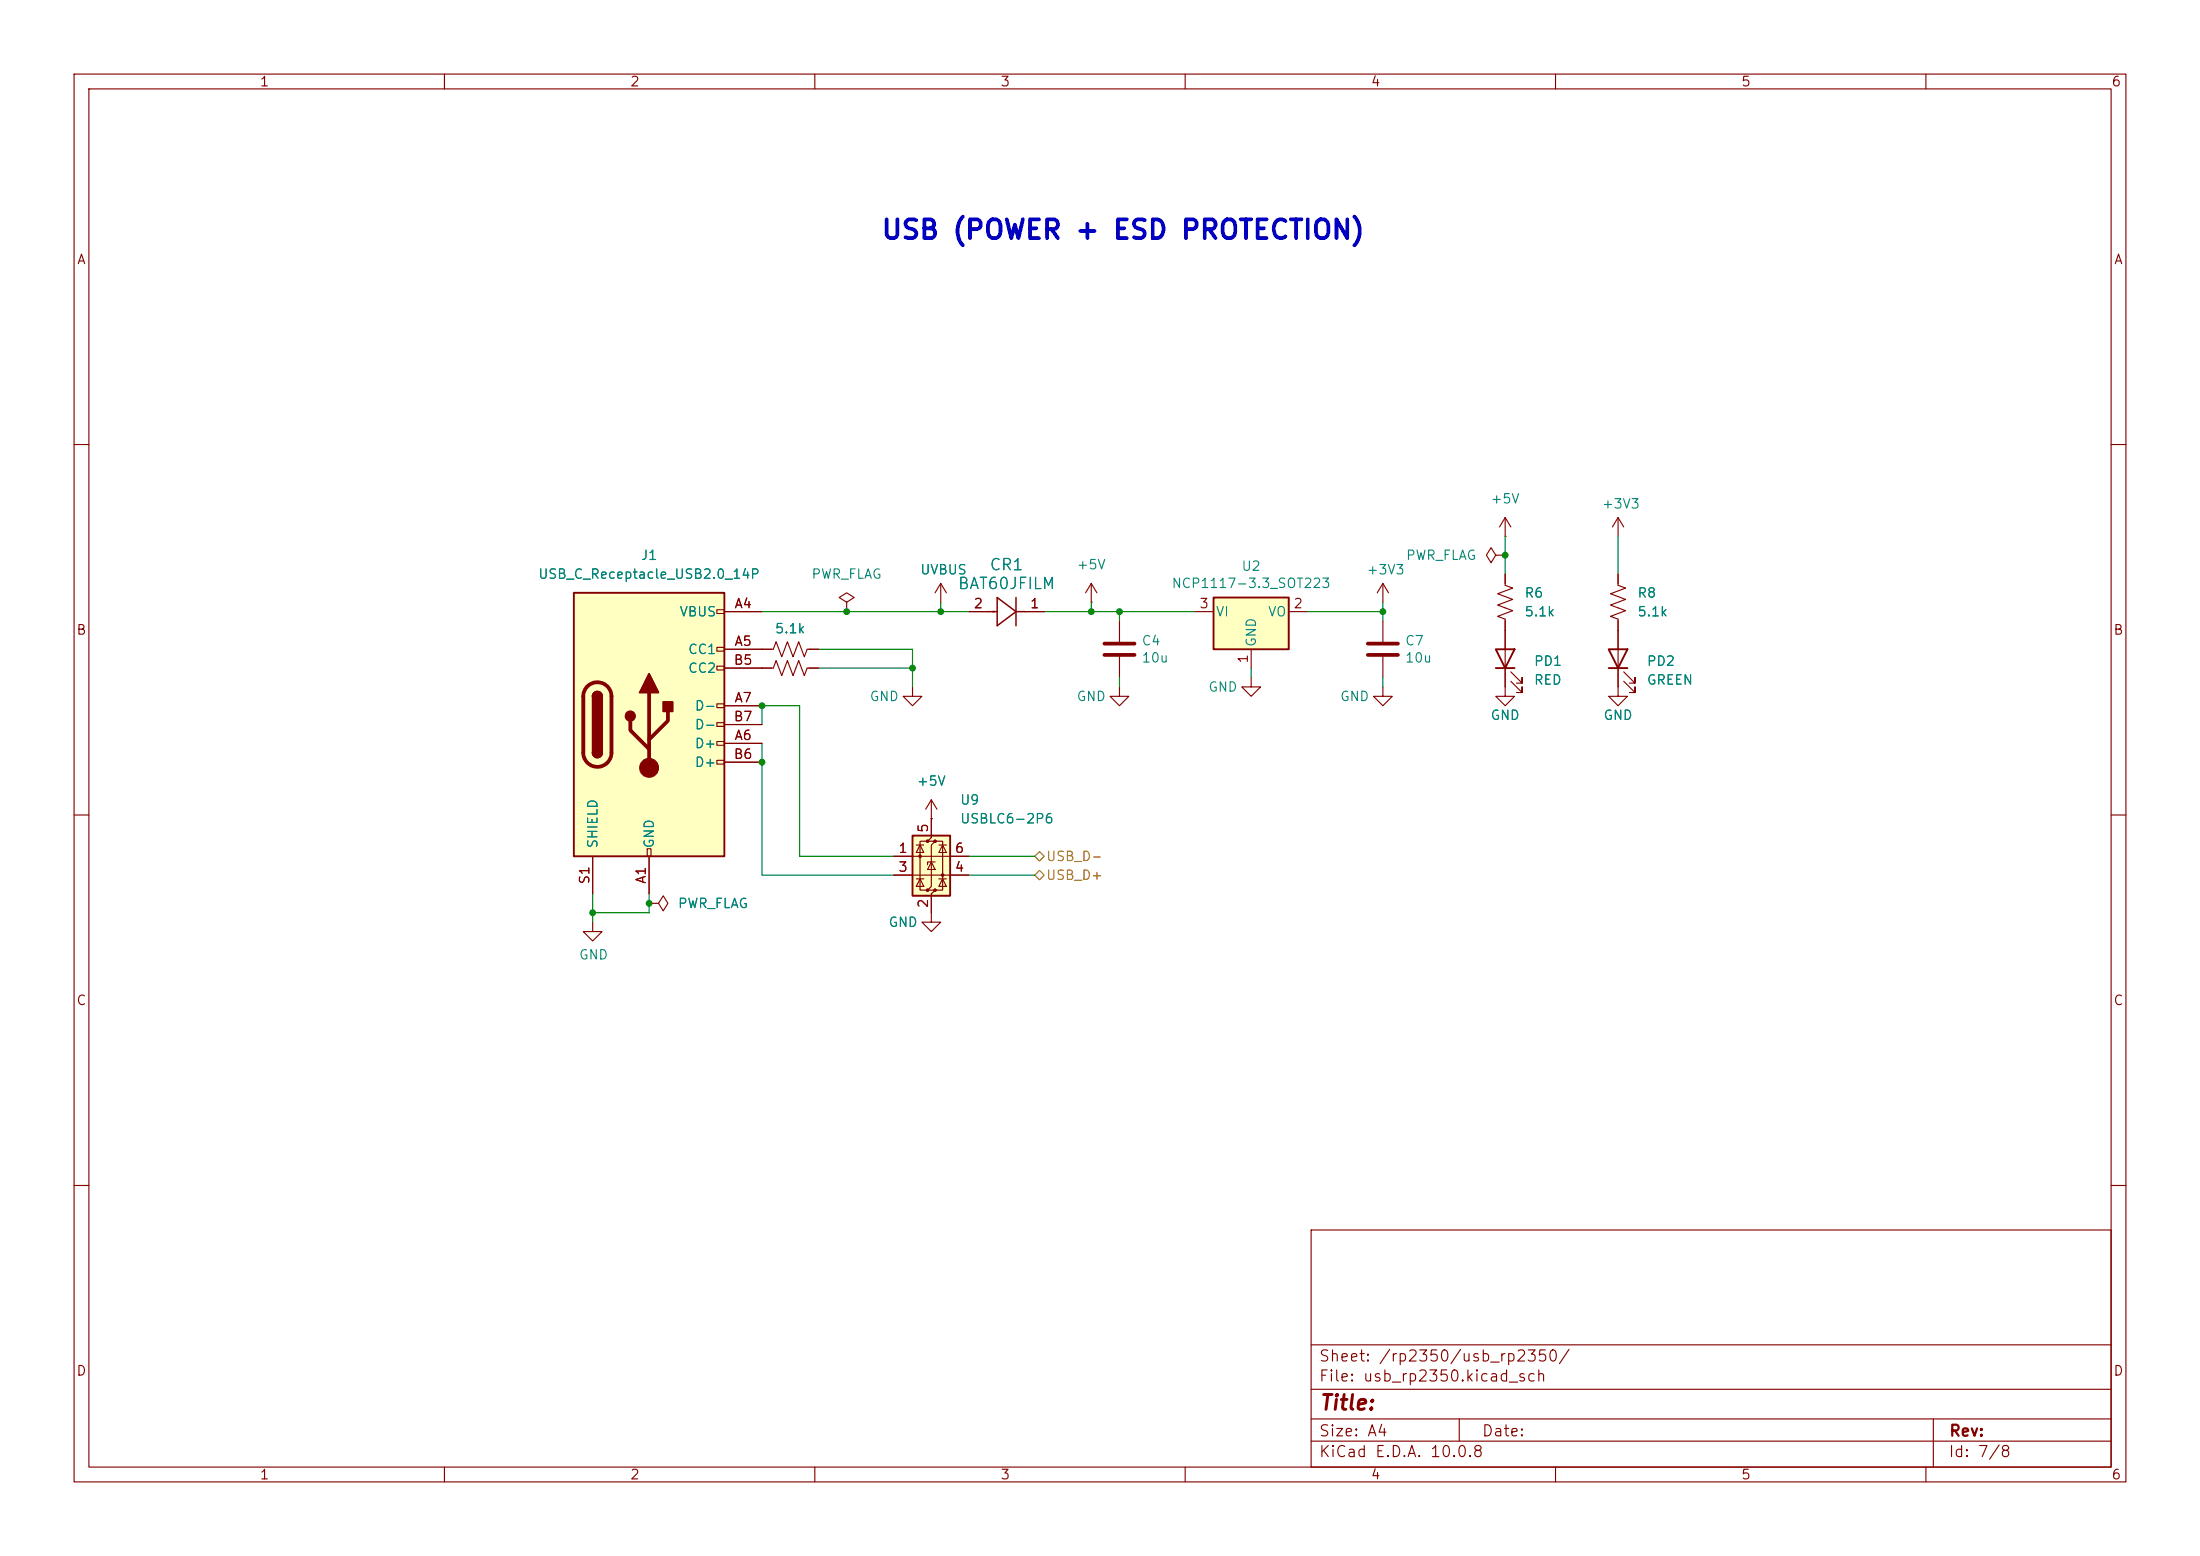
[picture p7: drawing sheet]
<svg xmlns="http://www.w3.org/2000/svg" width="297mm" height="210mm" viewBox="0 0 297 210" stroke-linecap="round" stroke-linejoin="round" font-family="sans-serif">
<g fill="none" stroke="#840000" stroke-width=".15">
<path d="M10 10h277v190h-277zM12 12h273v186h-273zM60 10v2M110 10v2M160 10v2M210 10v2M260 10v2M10 60h2M127 78.7l-.8 1.3M127 78.7l.8 1.3M127 78.7v2.6M147.3 78.7l-.7 1.3"/>
<path d="M147.3 78.7l.8 1.3M147.3 78.7v2.6M203.2 77.5v1.5l1 .4-2 .7 2 .8-2 .8 2 .7-2 .8 1 .4v10.4h1.3l-1.3 1.3-1.3-1.3h1.3M285 60h2M102.9 87.6h1.5l.4-1 .7 2 .8-2 .8 2 .7-2 .8 2 .4-1h1.5M102.9 90.2h1.5l.4-1 .7 2 .8-2 .8 2 .7-2 .8 2 .4-1h1.5M114.3 81.3l1-.7-1-.6-1 .6 1 .7v1.3M114.3 82.6h.1M123.2 92.7v1.3h1.3l-1.3 1.3-1.3-1.3h1.3M130.8 82.6h2.5M138.4 82.6h2.6M147.3 81.3h.1"/>
<path d="M151.1 92.7v1.3h1.3l-1.3 1.3-1.2-1.3h1.2M151.1 83.8v2.8M151.1 88.6v2.8M186.7 92.7v1.3h1.3l-1.3 1.3-1.3-1.3h1.3M186.7 83.8v2.8M186.7 88.6v2.8M204 91.9l1.5 1.6v-.8v.8h-.8M204 90.7l1.5 1.5v-.8v.8h-.8M218.4 92.7v1.3h1.3l-1.3 1.3-1.2-1.3h1.2M10 110h2M125.7 110.5h.1M125.7 108l-.7 1.2"/>
<path d="M125.7 108l.8 1.2M125.7 108v2.5M285 110h2M80 124.5v1.2h1.3l-1.3 1.3-1.3-1.3h1.3M125.7 123.2v1.3h1.3l-1.3 1.2-1.2-1.2h1.2M10 160h2M177 166h108v32h-108zM285 160h2M60 198v2M110 198v2M160 198v2M177 194.5h108"/>
<path d="M177 191.5h108M177 187.5h108M177 181.5h108M197 191.5v3M210 198v2M260 198v2M261 191.5v6.5"/>
</g>
<path d="M149.1 86.9h4.1M149.1 88.4h4.1M184.7 86.9h4M184.7 88.4h4" fill="none" stroke="#840000" stroke-width=".51"/>
<path d="M201.9 87.6h2.6l-1.3 2.6zM201.9 90.2h2.6" fill="none" stroke="#840000" stroke-width=".25"/>
<path d="M133.3 82.6h1.3M134.6 80.6l2.6 2-2.6 1.9zM137.2 82.6h1.2M137.2 80.6v3.9" fill="none" stroke="#840000" stroke-width=".2"/>
<path d="M77.5 80h20.3v35.6h-20.3z" fill="#ffffc2"/>
<g fill="none" stroke="#840000" stroke-width=".15">
<path d="M96.8 82.3h1v.5h-1zM96.8 87.4h1v.5h-1zM96.8 89.9h1v.5h-1zM96.8 95h1v.5h-1zM96.8 97.5h1v.5h-1zM97.8 82.6h5.1M97.8 87.6h5.1M97.8 95.3h5.1M97.8 90.2h5.1M97.8 97.8h5.1M80 115.6v5.1M87.4 114.6h.5v1h-.5z"/>
<path d="M87.6 115.6v5.1M96.8 100.1h1v.5h-1zM96.8 102.6h1v.5h-1zM97.8 100.3h5.1M97.8 102.9h5.1M87.6 121.9h1.3l.6-1 .7 1-.7 1-.6-1M87.6 121.9h.1"/>
</g>
<path d="M77.5 80h20.3v35.6h-20.3zM80 94a.64 .64 0 0 1 .6-.7 .64 .64 0 0 1 .7 .7M80 101.6a.64 .64 0 0 0 .6 .6 .64 .64 0 0 0 .7-.6" fill="none" stroke="#840000" stroke-width=".25"/>
<path d="M79.3 92.6a1.9 1.9 0 0 1 2.1-.4 1.9 1.9 0 0 1 1.1 1.8v7.6a1.91 1.91 0 0 1-1.9 1.9 1.91 1.91 0 0 1-1.9-1.9v-7.6a1.9 1.9 0 0 1 .6-1.4zM85.1 97.3v1.3l2.5 2.5M87.6 93.5v10.1M90.2 96v1.3l-2.6 2.5" fill="none" stroke="#840000" stroke-width=".51"/>
<g fill="#840000" stroke="#840000" stroke-width=".25">
<path d="M80 94h1.3v7.6h-1.3z"/>
<path d="M80.2 93.5a.64 .64 0 0 1 .7-.1 .64 .64 0 0 1 .4 .6h-1.3z"/>
<path d="M80 101.6h1.3a.64 .64 0 0 1-.7 .6 .64 .64 0 0 1-.6-.6z"/>
<path d="M87.6 90.9l1.3 2.6h-2.5z"/>
<path d="M89.5 94.7h1.3v1.3h-1.3z"/>
<circle cx="85.1" cy="96.6" r=".63"/>
</g>
<circle cx="87.6" cy="103.6" r="1.27" fill="#840000" stroke="#840000" stroke-width=".15"/>
<path d="M123.2 112.8h5.1v8.1h-5.1z" fill="#ffffc2"/>
<g fill="#840000">
<circle cx="124.2" cy="115.6" r=".25"/>
<circle cx="125.2" cy="113.5" r=".25"/>
<circle cx="125.2" cy="120.1" r=".25"/>
<circle cx="126.2" cy="113.5" r=".25"/>
<circle cx="126.2" cy="120.1" r=".25"/>
<circle cx="127.3" cy="118.1" r=".25"/>
</g>
<g fill="none" stroke="#840000" stroke-width=".15">
<path d="M168.9 91.4v1.3h1.3l-1.3 1.3-1.3-1.3h1.3M120.6 115.6h10.2M120.6 118.1h10.2M123.7 118.6h1M123.7 114h1M124.2 114l.5 1.1h-1zM124.2 118.6l.5 1h-1zM125.2 113.5h-1v6.6h1M125.7 110.5v2.5l-.5 .5h1l-.5 .5v5.6l-.5 .5h1l-.5 .6v2.5M125.7 116.3l.5 1h-1zM126.2 116.3h-1v.4M126.2 113.5h1.1v6.6h-1.1"/>
<path d="M126.7 118.6h1.1M126.7 114h1.1M127.3 114l.5 1.1h-1.1zM127.3 118.6l.5 1h-1.1z"/>
</g>
<path d="M123.2 112.8h5.1v8.1h-5.1z" fill="none" stroke="#840000" stroke-width=".25"/>
<path d="M163.8 80.6h10.2v7h-10.2z" fill="#ffffc2"/>
<path d="M163.8 80.6h10.2v7h-10.2zM217.2 87.6h2.5l-1.3 2.6zM217.2 90.2h2.5" fill="none" stroke="#840000" stroke-width=".25"/>
<g fill="none" stroke="#840000" stroke-width=".15">
<path d="M186.7 78.7l-.8 1.3M186.7 78.7l.8 1.3M186.7 78.7v2.6M201.9 74.9l-.6-1-.6 1 .6 1 .6-1h1.3M203.2 72.4h.1M203.2 74.9h.1M203.2 69.9l-.8 1.2M203.2 69.9l.8 1.2M203.2 69.9v2.5M203.2 77.5v1.2M218.4 77.5v1.5l1.1 .4-2.1 .7 2.1 .8-2.1 .8 2.1 .7-2.1 .8 1 .4v9.1M218.4 69.9v2.5"/>
<path d="M218.4 69.9l-.7 1.2M218.4 69.9l.8 1.2M97.8 82.6h5.1M97.8 87.6h6.3M97.8 95.3h5.1M97.8 90.2h6.3M97.8 97.8h5.1M109.2 87.6h1.3M109.2 90.2h1.3M130.8 82.6h2.5M138.4 82.6h2.6M161.3 82.6h2.5"/>
<path d="M168.9 87.6v2.6M174 82.6h2.5M203.2 83.8v3.8M203.2 90.2v2.5M219.2 91.9l1.5 1.6v-.8v.8h-.7M219.2 90.7l1.5 1.5v-.8v.8h-.7M80 115.6v5.1M87.6 115.6v5.1M97.8 100.3h5.1M97.8 102.9h5.1M120.6 115.6h2.6M120.6 118.1h2.6"/>
<path d="M125.7 110.5h.1M125.7 110.5v2.5M128.3 115.6h2.5M128.3 118.1h2.5M87.6 121.9h.1M125.7 120.7v2.5"/>
</g>
<path d="M139.7 115.6l.6-.7 .7 .7-.7 .6zM139.7 118.1l.6-.6 .7 .6-.7 .6z" fill="none" stroke="#848400" stroke-width=".15"/>
<g fill="none" stroke="#008400" stroke-width=".15">
<path d="M203.2 72.4v5.1M218.4 72.4v5.1M102.9 97.8v-2.5h5v20.3h12.7M102.9 82.6h27.9M110.5 87.6h12.7v5.1M110.5 90.2h12.7M127 81.3v1.3M141 82.6h20.3M147.3 81.3v1.3M151.1 82.6v1.2M151.1 91.4v1.3M168.9 90.2v1.2"/>
<path d="M176.5 82.6h10.2M186.7 81.3v2.5M186.7 91.4v1.3M102.9 100.3v17.8h17.7M130.8 118.1h8.9M130.8 115.6h8.9M80 120.7v3.8M87.6 120.7v2.5h-7.6"/>
</g>
<g fill="#008400">
<circle cx="127" cy="82.6" r=".46"/>
<circle cx="203.2" cy="74.9" r=".46"/>
<circle cx="151.1" cy="82.6" r=".46"/>
<circle cx="147.3" cy="82.6" r=".46"/>
<circle cx="186.7" cy="82.6" r=".46"/>
<circle cx="102.9" cy="102.9" r=".46"/>
<circle cx="87.6" cy="121.9" r=".46"/>
<circle cx="114.3" cy="82.6" r=".46"/>
<circle cx="80" cy="123.2" r=".46"/>
<circle cx="102.9" cy="95.3" r=".46"/>
<circle cx="123.2" cy="90.2" r=".46"/>
</g>
<text font-size="2.5" fill="#0000c2" x="118.8" y="32.9">USB (POWER + ESD PROTECTION)</text>
<text font-size="2" fill="#840000" x="178" y="190.8">Title:</text>
<g font-size="1.5" fill="#008484">
<text x="133.5" y="77.4">CR1</text>
<text x="129.2" y="79.9">BAT60JFILM</text>
</g>
<g font-size="1.5" fill="#840000">
<text x="178" y="184.1">Sheet: /rp2350/usb_rp2350/</text>
<text x="178" y="186.8">File: usb_rp2350.kicad_sch</text>
<text x="178" y="197">KiCad E.D.A. 10.0.8</text>
<text x="178" y="194.2">Size: A4</text>
<text x="200" y="194.2">Date:</text>
<text x="263" y="197">Id: 7/8</text>
<text x="263" y="194.2">Rev:</text>
</g>
<g font-size="1.3" fill="#840000">
<text x="35" y="12">1</text>
<text x="85" y="12">2</text>
<text x="135" y="12">3</text>
<text x="185" y="12">4</text>
<text x="235" y="12">5</text>
<text x="285" y="12">6</text>
<text x="10.3" y="36">A</text>
<text x="285.3" y="36">A</text>
<text x="99.1" y="82.4">A4</text>
<text x="131.3" y="82.4">2</text>
<text x="139" y="82.4">1</text>
<text x="161.8" y="82.4">3</text>
<text x="174.5" y="82.4">2</text>
<text x="10.2" y="86">B</text>
<text x="99.1" y="87.5">A5</text>
<text x="168.8" y="89.6" transform="rotate(-90 168.8 89.6)">1</text>
<text x="285.2" y="86">B</text>
<text x="99" y="90">B5</text>
<text x="99.1" y="95.1">A7</text>
<text x="99" y="97.7">B7</text>
<text x="99.1" y="100.2">A6</text>
<text x="99" y="102.7">B6</text>
<text x="125.6" y="112.5" transform="rotate(-90 125.6 112.5)">5</text>
<text x="79.9" y="119.4" transform="rotate(-90 79.9 119.4)">S1</text>
<text x="87.5" y="119.4" transform="rotate(-90 87.5 119.4)">A1</text>
<text x="121.2" y="115.4">1</text>
<text x="121.2" y="118">3</text>
<text x="128.8" y="118">4</text>
<text x="128.8" y="115.4">6</text>
<text x="125.6" y="122.7" transform="rotate(-90 125.6 122.7)">2</text>
<text x="10.2" y="136">C</text>
<text x="285.2" y="136">C</text>
<text x="10.2" y="186">D</text>
<text x="285.2" y="186">D</text>
<text x="35" y="200">1</text>
<text x="85" y="200">2</text>
<text x="135" y="200">3</text>
<text x="185" y="200">4</text>
<text x="235" y="200">5</text>
<text x="285" y="200">6</text>
</g>
<g font-size="1.3" fill="#008484">
<text x="201.1" y="68.3">+5V</text>
<text x="216.2" y="69">+3V3</text>
<text x="86.4" y="75.9">J1</text>
<text x="124.1" y="77.8">UVBUS</text>
<text x="145.3" y="77.2">+5V</text>
<text x="167.5" y="77.4">U2</text>
<text x="184.4" y="77.8">+3V3</text>
<text x="189.7" y="75.9">PWR_FLAG</text>
<text x="72.6" y="78.4">USB_C_Receptacle_USB2.0_14P</text>
<text x="91.6" y="83.5">VBUS</text>
<text x="109.5" y="78.4">PWR_FLAG</text>
<text x="158.1" y="79.7">NCP1117-3.3_SOT223</text>
<text x="164.1" y="83.5">VI</text>
<text x="171.1" y="83.5">VO</text>
<text x="205.7" y="81">R6</text>
<text x="205.7" y="83.5">5.1k</text>
<text x="221" y="81">R8</text>
<text x="221" y="83.5">5.1k</text>
<text x="92.8" y="88.6">CC1</text>
<text x="104.5" y="85.8">5.1k</text>
<text x="154" y="87.4">C4</text>
<text x="154" y="89.7">10u</text>
<text x="169.9" y="87.4" transform="rotate(-90 169.9 87.4)">GND</text>
<text x="189.6" y="87.4">C7</text>
<text x="189.6" y="89.7">10u</text>
<text x="92.8" y="91.1">CC2</text>
<text x="117.3" y="94.9">GND</text>
<text x="145.3" y="94.9">GND</text>
<text x="163" y="93.7">GND</text>
<text x="180.8" y="94.9">GND</text>
<text x="207" y="90.2">PD1</text>
<text x="207" y="92.7">RED</text>
<text x="222.2" y="90.2">PD2</text>
<text x="222.2" y="92.7">GREEN</text>
<text x="93.7" y="101.3">D+</text>
<text x="93.7" y="96.2">D-</text>
<text x="93.7" y="98.8">D-</text>
<text x="201.1" y="97.5">GND</text>
<text x="216.4" y="97.5">GND</text>
<text x="93.7" y="103.8">D+</text>
<text x="123.7" y="106.4">+5V</text>
<text x="129.5" y="108.9">U9</text>
<text x="129.5" y="111.5">USBLC6-2P6</text>
<text x="81" y="114.6" transform="rotate(-90 81 114.6)">SHIELD</text>
<text x="88.6" y="114.6" transform="rotate(-90 88.6 114.6)">GND</text>
<text x="91.4" y="122.9">PWR_FLAG</text>
<text x="119.9" y="125.4">GND</text>
<text x="78.1" y="129.8">GND</text>
</g>
<g font-size="1.3" fill="#848400">
<text x="141.1" y="116.5">USB_D-</text>
<text x="141.1" y="119.1">USB_D+</text>
</g>
</svg>
